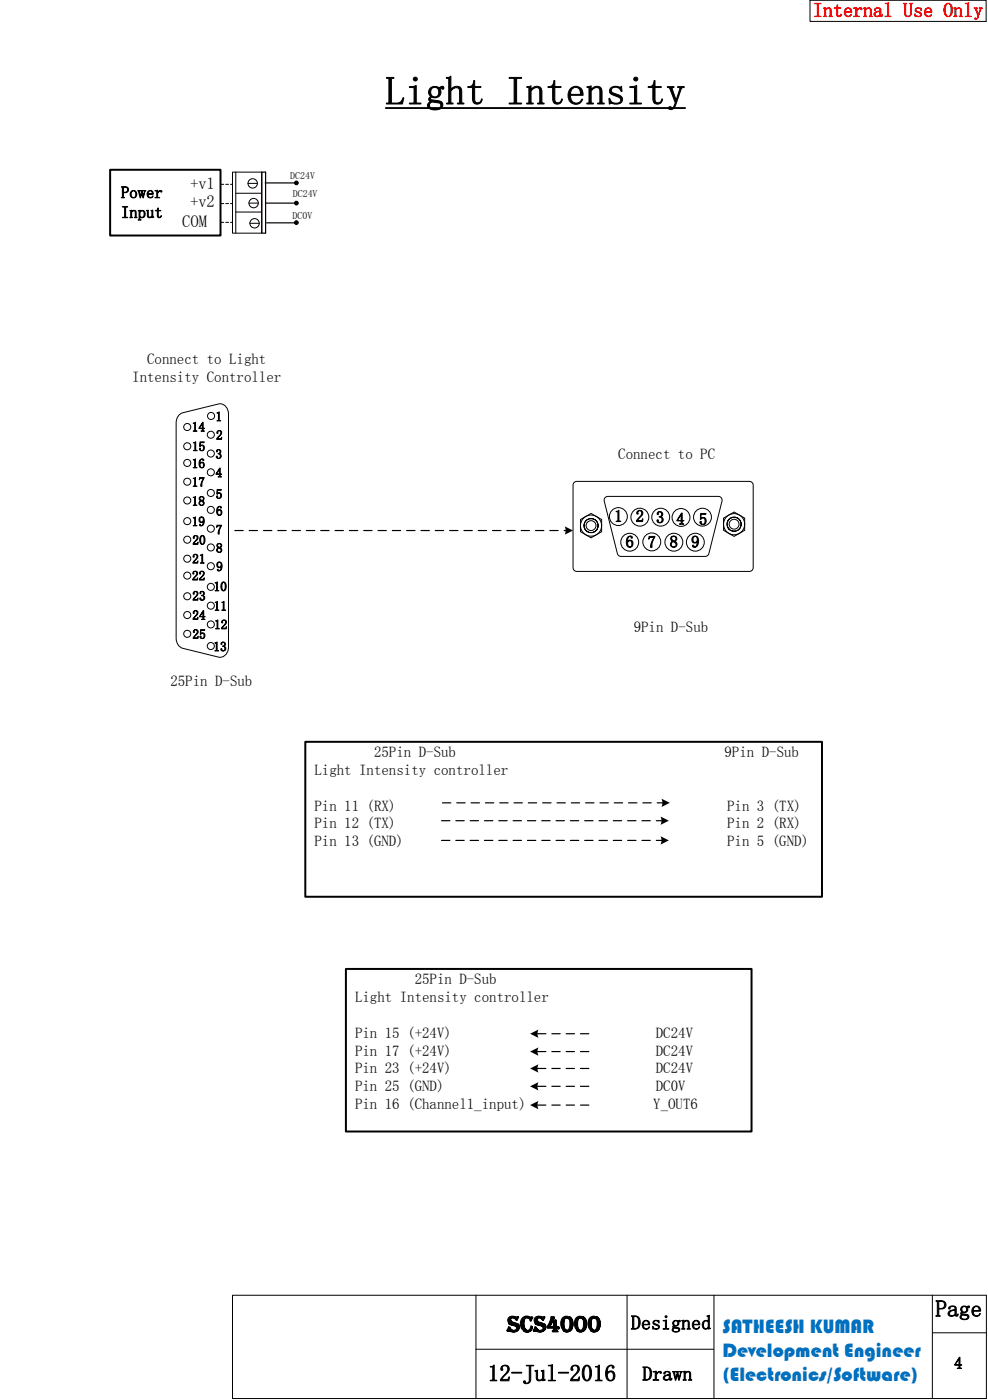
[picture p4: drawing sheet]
<svg xmlns="http://www.w3.org/2000/svg" width="210mm" height="298mm" viewBox="0 0 210 298" stroke-linecap="round" stroke-linejoin="round" font-family="sans-serif">
<path d="M122.2 102.8l.6-.3h36.8a.8 .8 0 0 1 .8 .8v17.6a.8 .8 0 0 1-.8 .8h-36.8a.8 .8 0 0 1-.8-.8v-17.6z" fill="none" stroke="#000" stroke-width=".21"/>
<path d="M128.9 106l.5-.3h23.6a.8 .8 0 0 1 .7 1l-2.8 11.2a.8 .8 0 0 1-.8 .6h-17.9a.8 .8 0 0 1-.8-.6l-2.8-11.2z" fill-rule="evenodd" fill="#fff"/>
<path d="M128.9 106l.5-.3h23.6a.8 .8 0 0 1 .7 1l-2.8 11.2a.8 .8 0 0 1-.8 .6h-17.9a.8 .8 0 0 1-.8-.6l-2.8-11.2z" fill="none" stroke="#000" stroke-width=".21"/>
<circle cx="131.7" cy="110" r="1.9" fill="#fff"/>
<circle cx="131.7" cy="110" r="1.9" fill="none" stroke="#000" stroke-width=".21"/>
<circle cx="136.2" cy="110.2" r="1.9" fill="#fff"/>
<circle cx="136.2" cy="110.2" r="1.9" fill="none" stroke="#000" stroke-width=".21"/>
<circle cx="140.7" cy="110.2" r="1.9" fill="#fff"/>
<circle cx="140.7" cy="110.2" r="1.9" fill="none" stroke="#000" stroke-width=".21"/>
<circle cx="145" cy="110.2" r="1.9" fill="#fff"/>
<circle cx="145" cy="110.2" r="1.9" fill="none" stroke="#000" stroke-width=".21"/>
<circle cx="134.1" cy="115.5" r="1.9" fill="#fff"/>
<circle cx="134.1" cy="115.5" r="1.9" fill="none" stroke="#000" stroke-width=".21"/>
<circle cx="149.6" cy="110.2" r="1.9" fill="#fff"/>
<circle cx="149.6" cy="110.2" r="1.9" fill="none" stroke="#000" stroke-width=".21"/>
<circle cx="138.8" cy="115.4" r="1.9" fill="#fff"/>
<circle cx="138.8" cy="115.4" r="1.9" fill="none" stroke="#000" stroke-width=".21"/>
<circle cx="143.5" cy="115.5" r="1.9" fill="#fff"/>
<circle cx="143.5" cy="115.5" r="1.9" fill="none" stroke="#000" stroke-width=".21"/>
<circle cx="148" cy="115.5" r="1.9" fill="#fff"/>
<circle cx="148" cy="115.5" r="1.9" fill="none" stroke="#000" stroke-width=".21"/>
<path d="M124.8 112a1.05 1.05 0 0 1 2.1 0 1.05 1.05 0 0 1-2.1 0zM123.6 110.7v2.6l2.2 1.3 2.3-1.3v-2.6l-2.3-1.3z" fill-rule="evenodd" fill="#fff"/>
<g fill="none" stroke="#000" stroke-width=".21">
<path d="M123.6 110.7l2.2-1.3 2.3 1.3v2.6l-2.3 1.3-2.2-1.3z"/>
<circle cx="125.8" cy="112" r="1.5"/>
<circle cx="125.8" cy="112" r="1.05"/>
<circle cx="125.8" cy="112" r="2.25"/>
</g>
<path d="M155.2 111.6a1.05 1.05 0 0 1 2.1 0 1.05 1.05 0 0 1-2.1 0zM154 110.4v2.5l2.3 1.4 2.2-1.4v-2.5l-2.2-1.3z" fill-rule="evenodd" fill="#fff"/>
<g fill="none" stroke="#000" stroke-width=".21">
<path d="M154 110.4l2.3-1.3 2.2 1.3v2.5l-2.2 1.4-2.3-1.4z"/>
<circle cx="156.3" cy="111.7" r="1.5"/>
<circle cx="156.3" cy="111.6" r="1.05"/>
<circle cx="156.3" cy="111.7" r="2.25"/>
</g>
<path d="M23.4 36.2h23.5v14h-23.5z" fill-rule="evenodd" fill="#fff"/>
<path d="M23.4 36.2h23.5v14h-23.5z" fill="none" stroke="#000" stroke-width=".42"/>
<path d="M49.5 36.7h6.2v13h-6.2z" fill-rule="evenodd" fill="#fff"/>
<path d="M49.5 36.7h6.2v13h-6.2zM50.2 36.7v13M50.2 41.2h5.5M50.2 45.2h5.5" fill="none" stroke="#000" stroke-width=".21"/>
<path d="M55.7 36.7h.8v13h-.7" fill="none" stroke="#000" stroke-width=".25"/>
<circle cx="53.8" cy="39.1" r="1" fill="#fff"/>
<g fill="none" stroke="#000" stroke-width=".21">
<path d="M52.8 39.1h2"/>
<circle cx="53.8" cy="39.1" r="1"/>
</g>
<circle cx="54.2" cy="47.6" r="1" fill="#fff"/>
<g fill="none" stroke="#000" stroke-width=".21">
<path d="M53.2 47.6h2"/>
<circle cx="54.2" cy="47.6" r="1"/>
</g>
<circle cx="54" cy="43.3" r="1" fill="#fff"/>
<g fill="none" stroke="#000" stroke-width=".21">
<path d="M53 43.3h2"/>
<circle cx="63.1" cy="39" r=".4"/>
<circle cx="54" cy="43.3" r="1"/>
<circle cx="63.1" cy="47.4" r=".4"/>
<circle cx="63.1" cy="43.3" r=".4"/>
</g>
<path d="M55.7 36.7v13M56.4 39h6.5M56.6 43.3h6.3M56.7 47.5h6.2" fill="none" stroke="#000" stroke-width=".25"/>
<path d="M47 39.3h2.4M47 47.4h2.4M47 43.4h2.4" fill="none" stroke="#000" stroke-width=".21" stroke-dasharray=".6 .4"/>
<g fill="#000">
<circle cx="63.1" cy="39" r=".4"/>
<circle cx="63.1" cy="47.4" r=".4"/>
<circle cx="63.1" cy="43.3" r=".4"/>
</g>
<path d="M38.2 88.3l.7-.4 7.6-1.9a1.89 1.89 0 0 1 2.1 2.2v49.6a1.97 1.97 0 0 1-2.1 2.2l-7.6-1.9a2.13 2.13 0 0 1-1.4-2.2v-45.8a2.41 2.41 0 0 1 .7-1.8z" fill-rule="evenodd" fill="#fff"/>
<path d="M38.2 88.3l.7-.4 7.6-1.9a1.89 1.89 0 0 1 2.1 2.2v49.6a1.97 1.97 0 0 1-2.1 2.2l-7.6-1.9a2.13 2.13 0 0 1-1.4-2.2v-45.8a2.41 2.41 0 0 1 .7-1.8z" fill="none" stroke="#000" stroke-width=".21"/>
<circle cx="44.9" cy="96.6" r=".75" fill="#fff"/>
<circle cx="44.9" cy="96.6" r=".75" fill="none" stroke="#000" stroke-width=".21"/>
<circle cx="44.9" cy="88.6" r=".75" fill="#fff"/>
<circle cx="44.9" cy="88.6" r=".75" fill="none" stroke="#000" stroke-width=".21"/>
<circle cx="44.9" cy="100.6" r=".75" fill="#fff"/>
<circle cx="44.9" cy="100.6" r=".75" fill="none" stroke="#000" stroke-width=".21"/>
<circle cx="44.9" cy="105" r=".75" fill="#fff"/>
<circle cx="44.9" cy="105" r=".75" fill="none" stroke="#000" stroke-width=".21"/>
<circle cx="44.9" cy="108.6" r=".75" fill="#fff"/>
<circle cx="44.9" cy="108.6" r=".75" fill="none" stroke="#000" stroke-width=".21"/>
<circle cx="44.9" cy="112.6" r=".75" fill="#fff"/>
<circle cx="44.9" cy="112.6" r=".75" fill="none" stroke="#000" stroke-width=".21"/>
<circle cx="44.9" cy="116.6" r=".75" fill="#fff"/>
<circle cx="44.9" cy="116.6" r=".75" fill="none" stroke="#000" stroke-width=".21"/>
<circle cx="44.9" cy="120.6" r=".75" fill="#fff"/>
<circle cx="44.9" cy="120.6" r=".75" fill="none" stroke="#000" stroke-width=".21"/>
<circle cx="44.9" cy="125" r=".75" fill="#fff"/>
<circle cx="44.9" cy="125" r=".75" fill="none" stroke="#000" stroke-width=".21"/>
<circle cx="44.9" cy="129" r=".75" fill="#fff"/>
<circle cx="44.9" cy="129" r=".75" fill="none" stroke="#000" stroke-width=".21"/>
<circle cx="44.9" cy="133" r=".75" fill="#fff"/>
<circle cx="44.9" cy="133" r=".75" fill="none" stroke="#000" stroke-width=".21"/>
<circle cx="44.9" cy="137.6" r=".75" fill="#fff"/>
<circle cx="44.9" cy="137.6" r=".75" fill="none" stroke="#000" stroke-width=".21"/>
<circle cx="44.9" cy="92.6" r=".75" fill="#fff"/>
<circle cx="44.9" cy="92.6" r=".75" fill="none" stroke="#000" stroke-width=".21"/>
<circle cx="39.9" cy="135" r=".75" fill="#fff"/>
<circle cx="39.9" cy="135" r=".75" fill="none" stroke="#000" stroke-width=".21"/>
<circle cx="39.9" cy="131" r=".75" fill="#fff"/>
<circle cx="39.9" cy="131" r=".75" fill="none" stroke="#000" stroke-width=".21"/>
<circle cx="39.9" cy="127" r=".75" fill="#fff"/>
<circle cx="39.9" cy="127" r=".75" fill="none" stroke="#000" stroke-width=".21"/>
<circle cx="39.9" cy="122.6" r=".75" fill="#fff"/>
<circle cx="39.9" cy="122.6" r=".75" fill="none" stroke="#000" stroke-width=".21"/>
<circle cx="39.9" cy="119" r=".75" fill="#fff"/>
<circle cx="39.9" cy="119" r=".75" fill="none" stroke="#000" stroke-width=".21"/>
<circle cx="39.9" cy="114.9" r=".75" fill="#fff"/>
<circle cx="39.9" cy="114.9" r=".75" fill="none" stroke="#000" stroke-width=".21"/>
<circle cx="39.9" cy="111" r=".75" fill="#fff"/>
<circle cx="39.9" cy="111" r=".75" fill="none" stroke="#000" stroke-width=".21"/>
<circle cx="39.9" cy="106.6" r=".75" fill="#fff"/>
<circle cx="39.9" cy="106.6" r=".75" fill="none" stroke="#000" stroke-width=".21"/>
<circle cx="39.9" cy="98.6" r=".75" fill="#fff"/>
<circle cx="39.9" cy="98.6" r=".75" fill="none" stroke="#000" stroke-width=".21"/>
<circle cx="39.9" cy="102.6" r=".75" fill="#fff"/>
<circle cx="39.9" cy="102.6" r=".75" fill="none" stroke="#000" stroke-width=".21"/>
<circle cx="39.9" cy="95" r=".75" fill="#fff"/>
<circle cx="39.9" cy="95" r=".75" fill="none" stroke="#000" stroke-width=".21"/>
<circle cx="39.9" cy="91" r=".75" fill="#fff"/>
<g fill="none" stroke="#000" stroke-width=".21">
<path d="M172.4 .1h37.5v4.5h-37.5zM101.3 275.9v21.9M133.5 275.9v22M152 275.9v22M198.5 275.9v21.9M210 275.9h-160.5v22h160.5M210 275.9v21.9M101.3 287.4h50.6M198.5 283.9h11.5"/>
<circle cx="39.9" cy="91" r=".75"/>
</g>
<path d="M65 158h110v33h-110zM73.6 206.4h86.4v34.6h-86.4z" fill="none" stroke="#000" stroke-width=".42"/>
<path d="M50 113h70.7M94 179h47.1M94 174.8h47.1M94.2 171h47.1M125.4 220.2h-11.2M125.4 227.6h-11.2M125.4 224h-11.2M125.4 231.4h-11.2M125.4 235.4h-11.2" fill="none" stroke="#000" stroke-width=".25" stroke-dasharray="1.8 1.3"/>
<g fill="#000">
<path d="M120.2 112.1l1.8 .9-1.8 .9 .2-1.1z" fill-rule="evenodd"/>
<path d="M140.6 178.1l1.8 .9-1.8 .9 .2-.7z" fill-rule="evenodd"/>
<path d="M140.6 173.9l1.8 .9-1.8 .9 .2-.7z" fill-rule="evenodd"/>
<path d="M140.8 170.1l1.8 .9-1.8 .9 .2-1.1z" fill-rule="evenodd"/>
<path d="M112.9 220.2l1.7-.9-.2 .7 .2 1.1z" fill-rule="evenodd"/>
<path d="M112.9 227.6l1.7-.9-.2 .7 .2 1.1z" fill-rule="evenodd"/>
<path d="M112.9 224l1.7-.9-.2 .7 .2 1.1z" fill-rule="evenodd"/>
<path d="M112.9 231.4l1.7-.9-.2 .7 .2 1.1z" fill-rule="evenodd"/>
<path d="M112.9 235.4l1.7-.9-.2 .7 .2 1.1z" fill-rule="evenodd"/>
</g>
<path d="M82 23h64" fill="none" stroke="#000" stroke-width=".4"/>
<text font-size="8.5" x="82" y="22.3">Light Intensity</text>
<g font-size="4.9">
<text x="199.1" y="280.4">Page</text>
<text x="107.9" y="283.7">scs4000</text>
<text x="103.8" y="294.2">12-Jul-2016</text>
</g>
<text font-size="4.2" fill="#f00" x="173.1" y="3.6">Internal Use Only</text>
<g font-size="4.2">
<text x="134.3" y="283.2">Designed</text>
<text x="136.8" y="294">Drawn</text>
</g>
<g font-size="4.2" fill="#0070c0">
<text x="153.9" y="283.9">SATHEESH KUMAR</text>
<text x="153.9" y="289">Development Engineer</text>
<text x="153.9" y="294.1">(Electronics/Software)</text>
</g>
<g font-size="3.5">
<text x="40.5" y="40.3">+v1</text>
<text x="25.8" y="42.2">Power</text>
<text x="25.8" y="46.4">Input</text>
<text x="40.5" y="44.2">+v2</text>
<text x="38.8" y="48.3">COM</text>
<text x="130.8" y="111.1">1</text>
<text x="135.3" y="111.1">2</text>
<text x="139.7" y="111.4">3</text>
<text x="144" y="111.7">4</text>
<text x="148.8" y="111.8">5</text>
<text x="133.2" y="116.6">6</text>
<text x="137.9" y="116.7">7</text>
<text x="142.6" y="116.6">8</text>
<text x="147.1" y="116.6">9</text>
<text x="203.1" y="291.5">4</text>
</g>
<g font-size="3.2">
<text x="31.3" y="77.5">Connect to Light</text>
<text x="28.2" y="81.3">Intensity Controller</text>
<text x="131.6" y="97.9">Connect to PC</text>
<text x="134.9" y="134.6">9Pin D-Sub</text>
<text x="36.3" y="146.2">25Pin D-Sub</text>
<text x="79.6" y="161.2">25Pin D-Sub</text>
<text x="154.3" y="161.2">9Pin D-Sub</text>
<text x="66.9" y="165">Light Intensity controller</text>
<text x="66.9" y="172.6">Pin 11 (RX)</text>
<text x="154.8" y="172.6">Pin 3 (TX)</text>
<text x="66.9" y="176.4">Pin 12 (TX)</text>
<text x="154.8" y="176.4">Pin 2 (RX)</text>
<text x="66.9" y="180.3">Pin 13 (GND)</text>
<text x="154.8" y="180.3">Pin 5 (GND)</text>
<text x="88.3" y="209.6">25Pin D-Sub</text>
<text x="75.6" y="213.4">Light Intensity controller</text>
<text x="75.6" y="221">Pin 15 (+24V)</text>
<text x="139.6" y="221">DC24V</text>
<text x="75.6" y="224.8">Pin 17 (+24V)</text>
<text x="139.6" y="224.8">DC24V</text>
<text x="75.6" y="228.6">Pin 23 (+24V)</text>
<text x="75.6" y="232.4">Pin 25 (GND)</text>
<text x="139.6" y="228.6">DC24V</text>
<text x="139.6" y="232.4">DC0V</text>
<text x="75.6" y="236.3">Pin 16 (Channel1_input)</text>
<text x="139.1" y="236.3">Y_OUT6</text>
</g>
<g font-size="2.8">
<text x="45.9" y="89.7">1</text>
<text x="40.8" y="91.9">14</text>
<text x="46" y="93.6">2</text>
<text x="40.8" y="99.7">16</text>
<text x="40.9" y="96">15</text>
<text x="45.9" y="101.6">4</text>
<text x="45.9" y="97.7">3</text>
<text x="40.8" y="107.7">18</text>
<text x="40.8" y="103.6">17</text>
<text x="45.9" y="106.2">5</text>
<text x="40.8" y="112">19</text>
<text x="45.9" y="113.8">7</text>
<text x="46" y="109.8">6</text>
<text x="40.9" y="120">21</text>
<text x="41" y="116">20</text>
<text x="46" y="117.7">8</text>
<text x="40.9" y="123.6">22</text>
<text x="45.5" y="125.9">10</text>
<text x="46" y="121.6">9</text>
<text x="40.9" y="132">24</text>
<text x="40.9" y="127.9">23</text>
<text x="45.5" y="130">11</text>
<text x="41" y="136">25</text>
<text x="45.6" y="134">12</text>
<text x="45.4" y="138.7">13</text>
</g>
<g font-size="2.1">
<text x="61.8" y="38.1">DC24V</text>
<text x="62.3" y="46.6">DC0V</text>
<text x="62.3" y="42">DC24V</text>
</g>
</svg>
